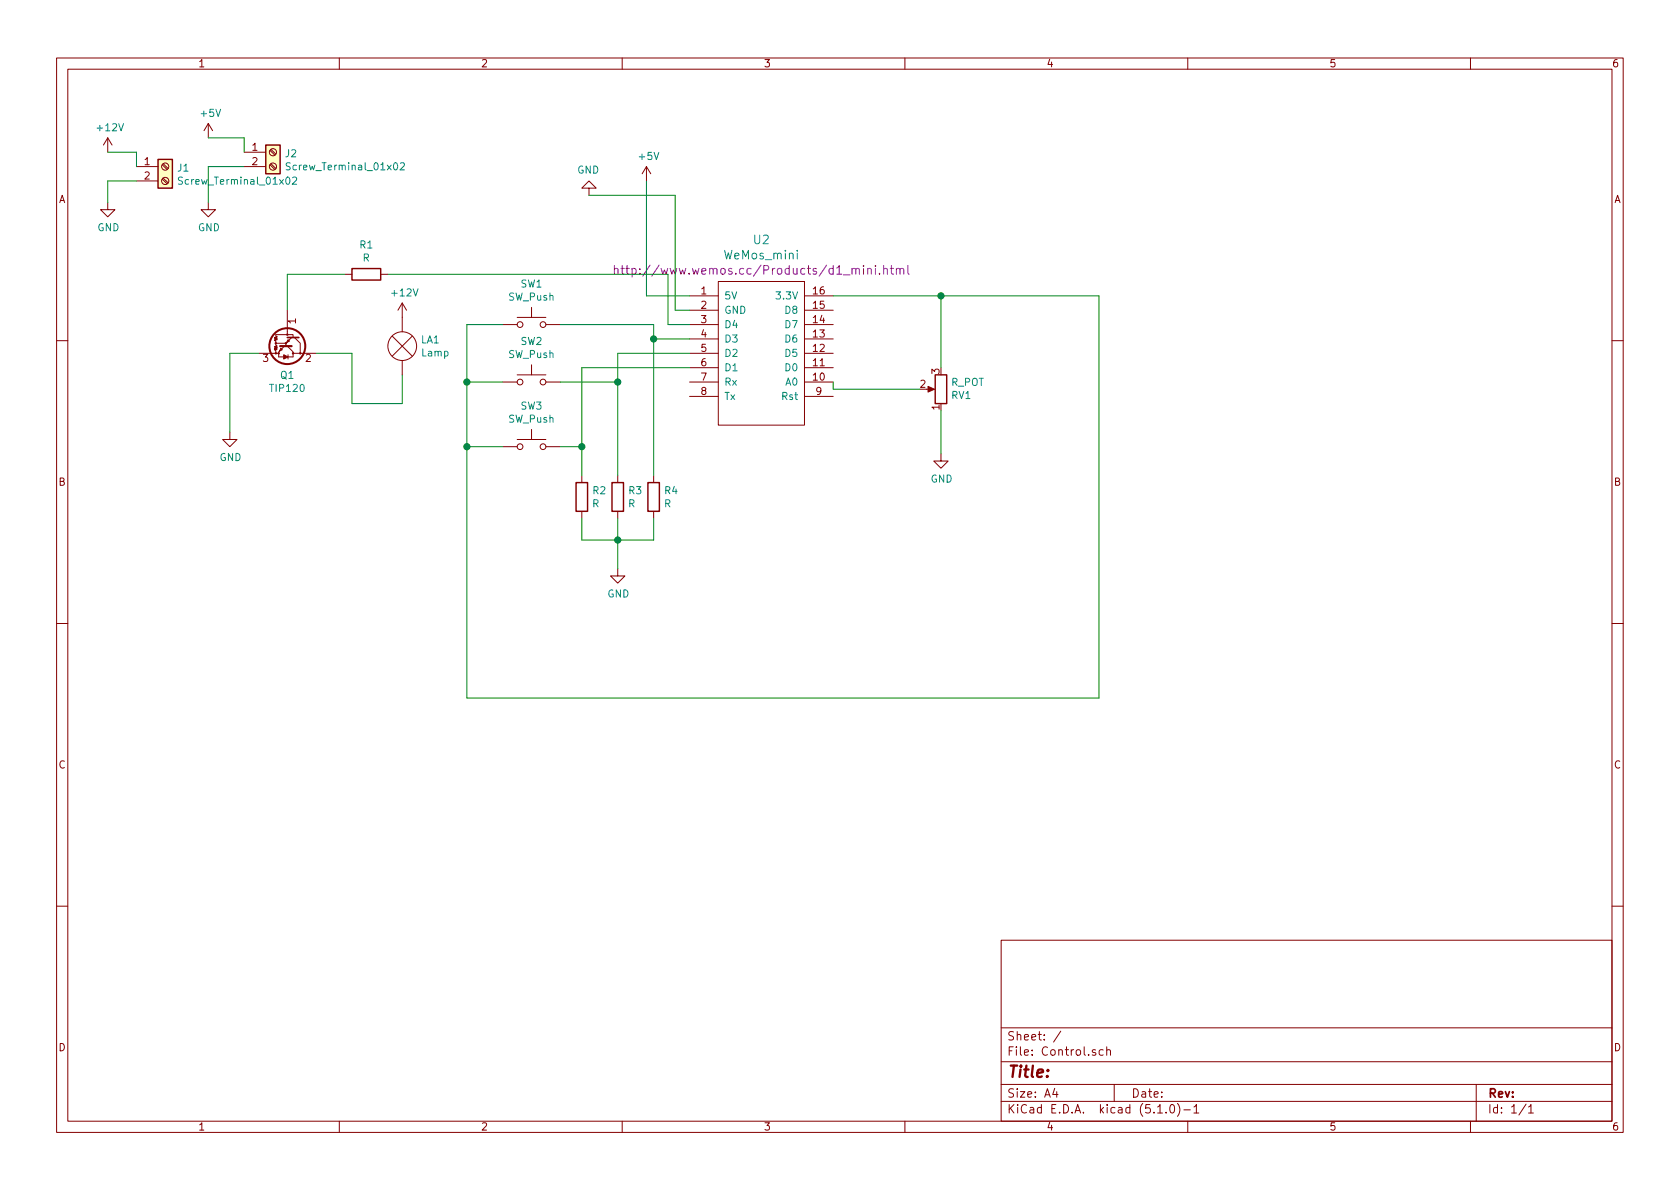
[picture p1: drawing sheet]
<svg xmlns="http://www.w3.org/2000/svg" width="297mm" height="210mm" viewBox="0 0 297 210" stroke-linecap="round" stroke-linejoin="round" font-family="sans-serif">
<g fill="none" stroke="#840000" stroke-width=".18">
<path d="M10 10.3h277v189.9h-277zM12 12.2h273v186.1h-273zM60 10.3v1.9M110 10.3v1.9M160 10.3v1.9M210 10.3v1.9M260 10.3v1.9M19 35.8v1.3h1.3l-1.3 1.2-1.2-1.2h1.2M19 24.4l-.7 1.2M19 24.4v2.5M19 24.4l.8 1.2M24.1 29.5h3.8"/>
<path d="M24.1 32h3.8M28.7 31.7l.8 .8M28.7 29.1l.8 .9M28.9 31.5l.8 .8M28.9 29l.8 .8M36.8 35.8v1.3h1.3l-1.3 1.2-1.2-1.2h1.2M36.8 21.8l-.7 1.3M36.8 21.8v2.6M36.8 21.8l.8 1.3M43.2 29.5h3.8M43.2 26.9h3.8M47.7 29.1l.9 .9"/>
<path d="M47.7 26.6l.9 .8M47.9 29l.9 .8M47.9 26.4l.9 .8M104.1 33.3h1.3l-1.3-1.3-1.2 1.3h1.2v1.2M114.3 29.5l-.8 1.2M114.3 29.5v2.5M114.3 29.5l.8 1.2M50.8 54.9v4.1M51.6 59.7l-1.1 1v.5M51.8 59.7v-.5h-3v.2l.2 .2-.5 .1 .5 .1-.5 .1 .5 .2-.5 .1 .3 .1v.4M52.1 59.7l1 1v1.8h-1.3v-.3l-1-1M61 48.5h1.2"/>
<path d="M67.3 48.5h1.3M69.3 59.4l3.6 3.6M71.1 53.6v5.1M71.1 53.6l-.7 1.3M71.1 53.6l.8 1.3M72.9 59.4l-3.6 3.6M88.9 57.4h2.5M91.4 56.1h5.1M94 54.4v1.7M96.5 57.4h2.6M121.9 52.3h5.1M121.9 54.9h5.1"/>
<path d="M121.9 57.4h5.1M121.9 59.9h5.1M127 49.8h15.2v25.4h-15.2zM142.2 52.3h5.1M142.2 54.9h5.1M142.2 57.4h5.1M142.2 59.9h5.1M10 60.2h2M40.6 76.4v1.3h1.3l-1.3 1.3-1.2-1.3h1.2M45.7 62.5h3.1M49.3 62.5v.6h.9M49.7 61.6l.2 .2-.5 .3z"/>
<path d="M50.3 61.2l-1 1v.3h-.5M50.5 60.7h-1.7v.4l.2 .1-.5 .1 .5 .2-.5 .1 .5 .1-.5 .1 .3 .2v.5M50.9 60.1l.3 .2-.5 .3zM50.9 62.7v.8M51.8 62.5v.6h-.9M53.2 62.5h2.7M71.1 63.7v2.6M88.9 67.6h2.5M88.9 79h2.5M91.4 66.3h5.1M91.4 77.7h5.1M94 64.5v1.8"/>
<path d="M94 75.9v1.8M96.5 67.6h2.6M96.5 79h2.6M121.9 62.5h5.1M121.9 65h5.1M121.9 67.6h5.1M121.9 70.1h5.1M142.2 62.5h5.1M142.2 65h5.1M142.2 67.6h5.1M142.2 70.1h5.1M163.8 68.8h1"/>
<path d="M285 60.2h2M102.9 84.1v1.2M102.9 90.4v1.3M109.2 84.1v1.2M109.2 90.4v1.3M115.6 84.1v1.2M115.6 90.4v1.3M166.4 80.3v1.2h1.2l-1.2 1.3-1.3-1.3h1.3M10 110.3h2M109.2 100.6v1.2h1.3l-1.3 1.3-1.3-1.3h1.3M285 110.3h2M10 160.2h2"/>
<path d="M177 166.3h108v32h-108zM285 160.2h2M60 198.3v1.9M110 198.3v1.9M160 198.3v1.9M177 194.8h108M177 191.8h108M177 187.8h108M177 181.8h108M186.5 192.5l-.4 1h1M186.8 193v1M187.6 182.3l-1.3 2"/>
<path d="M193.7 185.7a.37 .37 0 0 0-.6 .1l.1 .2 .5 .2 .1 .1-.3 .3-.4-.1M195 185.7l-.4-.1-.3 .3 .1 .6 .2 .1 .4-.1M195.7 185.7h.1a.37 .37 0 0 1 .5 .1v.8M195.7 185.1v1.5M197 191.8v3M204.7 196.8h.8M206.2 196.7v.1M207 195.4l.3-.1a.94 .94 0 0 1 0 1.5 .82 .82 0 0 1-.3-1.4zM208.2 195.1a1.71 1.71 0 0 1 0 2.3M209.3 196.3h1.2M210 198.3v1.9M211.1 195.8l.4-.5v1.5"/>
<path d="M211.1 196.8h.9M260 198.3v1.9M261 191.8v6.5M269.8 195.2l-1.2 2M270.3 195.8l.4-.5v1.5M270.3 196.8h.8"/>
<circle cx="29.2" cy="32" r=".63"/>
<circle cx="29.2" cy="29.5" r=".63"/>
<circle cx="48.3" cy="29.5" r=".63"/>
<circle cx="48.3" cy="26.9" r=".63"/>
<circle cx="50.8" cy="59.2" r=".13"/>
<circle cx="91.9" cy="57.4" r=".51"/>
<circle cx="96" cy="57.4" r=".51"/>
<circle cx="48.8" cy="60.7" r=".13"/>
<circle cx="48.8" cy="62.5" r=".13"/>
<circle cx="49.3" cy="62.5" r=".13"/>
<circle cx="50.5" cy="60.7" r=".13"/>
<circle cx="51.8" cy="62.5" r=".13"/>
<circle cx="53.1" cy="62.5" r=".13"/>
<circle cx="71.1" cy="61.2" r="2.54"/>
<circle cx="91.9" cy="67.6" r=".51"/>
<circle cx="91.9" cy="79" r=".51"/>
<circle cx="96" cy="67.6" r=".51"/>
<circle cx="96" cy="79" r=".51"/>
</g>
<path d="M32.3 31.4l-.5-.1-.2 .1v.5l.6 .2 .1 .3-.3 .2-.5-.1M51.3 28.8h-.5l-.2 .1 .1 .4 .6 .3v.2l-.2 .2h-.5M51.7 31.4l.5-.1 .3 .4-.1 .2-.7 .7h.8M70.8 28.9l.5-.1 .2 .3v.2l-.8 .7h.8M141 44.3v.1" fill="none" stroke="#008484" stroke-width=".18"/>
<g fill="none" stroke="#840084" stroke-width=".18">
<path d="M108.6 47.6l.2-.1h.4l.1 1M108.6 47v1.5M109.8 47.5h.6M110 47v1.3l.4 .2M110.7 47.5h.6M110.9 47v1.3v.1l.4 .1M154.8 47v.1M154.8 47.5v1M155.5 48.3v.2M156.2 47.6l.1-.1a.37 .37 0 0 1 .6 .2v.8M156.2 47v1.5M157.4 47.5h.6"/>
<path d="M157.6 47v1.3l.1 .1 .3 .1M158.5 47.6l.2-.1h.4v1M158.5 47.5v1M159.1 47.7a.36 .36 0 0 1 .4-.2 .36 .36 0 0 1 .3 .2v.8M160.5 47v1.3l.2 .2"/>
</g>
<path d="M27.9 28.2h2.6v5.1h-2.6zM47 25.6h2.5v5.1h-2.5zM62.2 47.5h5.1v2h-5.1zM165.4 66.3h2v5.1h-2zM101.9 85.3h2v5.1h-2zM108.2 85.3h2v5.1h-2zM114.6 85.3h2v5.1h-2z" fill="none" stroke="#840000" stroke-width=".25"/>
<g fill="#840000" stroke="#840000" stroke-width=".18">
<path d="M164.1 68.3l1.1 .5-1.1 .5z"/>
<path d="M50.2 62.7l.7 .4-.7 .4z"/>
</g>
<g fill="none" stroke="#008400" stroke-width=".18">
<path d="M19 26.9h5.1v2.6M24.1 32h-5.1v3.8M36.8 24.4h6.4v2.5M43.2 29.5h-6.4v6.3M104.1 34.5h15.3v20.4h2.5M114.3 32v20.3h7.6M61 48.5h-10.2v6.4M68.6 48.5h49.5v8.9h3.8M99.1 57.4h16.5v26.7M115.6 59.9h6.3M147.3 52.3h47v71.1h-111.8v-66h6.4M166.4 52.3v12.7"/>
<path d="M45.7 62.5h-5.1v13.9M55.9 62.5h6.3v8.9h8.9v-5.1M82.5 79h6.4M82.5 67.6h6.4M99.1 79h3.8M99.1 67.6h10.1M121.9 65h-19v19.1M121.9 62.5h-12.7v21.6M147.3 67.6v1.2h15.3M166.4 72.6v7.7M102.9 91.7v3.8h12.7v-3.8M109.2 91.7v8.9"/>
</g>
<g fill="#008400" stroke="#008400" stroke-width=".25">
<circle cx="102.9" cy="79" r=".51"/>
<circle cx="109.2" cy="67.6" r=".51"/>
<circle cx="115.6" cy="59.9" r=".51"/>
<circle cx="109.2" cy="95.5" r=".51"/>
<circle cx="166.4" cy="52.3" r=".51"/>
<circle cx="82.6" cy="67.6" r=".51"/>
<circle cx="82.6" cy="79" r=".51"/>
</g>
<circle cx="50.8" cy="61.2" r="3.2" fill="none" stroke="#840000" stroke-width=".36"/>
<path d="M50.8 59.7h2" fill="none" stroke="#840000" stroke-width=".3"/>
<path d="M49.5 61.2h2.1" fill="none" stroke="#840000" stroke-width=".38"/>
<g fill="#ffffc2" stroke="#ffffc2" stroke-width=".18">
<path d="M27.9 28.2h2.6v5.1h-2.6z"/>
<path d="M47 25.6h2.5v5.1h-2.5z"/>
</g>
<text font-size="2.8" fill="#840000" x="178" y="190.5">Title:</text>
<g font-size="2.1" fill="#008484">
<text x="128.1" y="45.9">WeMos_mini</text>
<text x="133.3" y="43.2">U2</text>
</g>
<text font-size="2.1" fill="#840084" x="112.1" y="48.6">http://www.wemos.cc/Products/d1_mini.html</text>
<g font-size="2.1" fill="#840000">
<text x="178" y="184">Sheet: /</text>
<text x="178" y="186.7">File: Control.sch</text>
<text x="178" y="196.9">KiCad E.D.A. kicad (5.1.0)-1</text>
<text x="178" y="194.1">Size: A4</text>
<text x="200" y="194.1">Date:</text>
<text x="263" y="194.1">Rev:</text>
<text x="263" y="196.9">Id: 1/1</text>
</g>
<g font-size="1.8" fill="#840000">
<text x="35" y="11.9">1</text>
<text x="85" y="11.9">2</text>
<text x="135" y="11.9">3</text>
<text x="185" y="11.9">4</text>
<text x="235" y="11.9">5</text>
<text x="285" y="11.9">6</text>
<text x="25.6" y="29.2">1</text>
<text x="44.6" y="26.7">1</text>
<text x="44.6" y="29.2">2</text>
<text x="10.4" y="35.9">A</text>
<text x="25.6" y="31.7">2</text>
<text x="285.4" y="35.9">A</text>
<text x="124" y="52.1">1</text>
<text x="143.8" y="52.1">16</text>
<text x="52.3" y="57.2" transform="rotate(-90 52.3 57.2)">1</text>
<text x="124" y="54.6">2</text>
<text x="124" y="57.1">3</text>
<text x="124" y="59.7">4</text>
<text x="143.8" y="59.7">13</text>
<text x="143.8" y="57.1">14</text>
<text x="143.8" y="54.6">15</text>
<text x="46.5" y="64">3</text>
<text x="54.1" y="64">2</text>
<text x="124" y="62.2">5</text>
<text x="124" y="64.8">6</text>
<text x="143.8" y="64.8">11</text>
<text x="143.8" y="62.2">12</text>
<text x="124" y="67.3">7</text>
<text x="124" y="69.8">8</text>
<text x="143.8" y="67.3">10</text>
<text x="144.3" y="69.8">9</text>
<text x="162.7" y="68.6">2</text>
<text x="166.1" y="66.1" transform="rotate(-90 166.1 66.1)">3</text>
<text x="166.1" y="72.5" transform="rotate(-90 166.1 72.5)">1</text>
<text x="10.4" y="85.9">B</text>
<text x="285.4" y="85.9">B</text>
<text x="10.4" y="135.9">C</text>
<text x="285.4" y="135.9">C</text>
<text x="10.4" y="185.9">D</text>
<text x="285.4" y="185.9">D</text>
<text x="35" y="199.9">1</text>
<text x="85" y="199.9">2</text>
<text x="135" y="199.9">3</text>
<text x="185" y="199.9">4</text>
<text x="235" y="199.9">5</text>
<text x="285" y="199.9">6</text>
</g>
<g font-size="1.8" fill="#008484">
<text x="17.3" y="23.2">+12V</text>
<text x="35.6" y="20.7">+5V</text>
<text x="50.5" y="27.8">J2</text>
<text x="113.1" y="28.3">+5V</text>
<text x="31.4" y="30.3">J1</text>
<text x="32.3" y="32.7">Screw_Terminal_01x02</text>
<text x="51.3" y="30.1">Screw_Terminal_01x02</text>
<text x="102.1" y="30.7">GND</text>
<text x="17.2" y="40.9">GND</text>
<text x="35" y="40.9">GND</text>
<text x="63.7" y="43.9">R1</text>
<text x="64.1" y="46.2">R</text>
<text x="69.4" y="52.4">+12V</text>
<text x="89.9" y="53.2">SW_Push</text>
<text x="92.1" y="50.8">SW1</text>
<text x="128" y="53">5V</text>
<text x="137.6" y="53">3.3V</text>
<text x="128" y="55.5">GND</text>
<text x="128" y="58">D4</text>
<text x="139" y="58">D7</text>
<text x="139" y="55.5">D8</text>
<text x="74.4" y="60.7">LA1</text>
<text x="74.6" y="63">Lamp</text>
<text x="89.9" y="63.3">SW_Push</text>
<text x="92.1" y="61">SW2</text>
<text x="128" y="60.6">D3</text>
<text x="128" y="63.1">D2</text>
<text x="128" y="65.7">D1</text>
<text x="139" y="65.7">D0</text>
<text x="139" y="63.1">D5</text>
<text x="139" y="60.6">D6</text>
<text x="48" y="69.3">TIP120</text>
<text x="49.6" y="67">Q1</text>
<text x="128" y="68.2">Rx</text>
<text x="128" y="70.7">Tx</text>
<text x="138.4" y="70.7">Rst</text>
<text x="139" y="68.2">A0</text>
<text x="168.1" y="68.2">R_POT</text>
<text x="168.3" y="70.6">RV1</text>
<text x="89.9" y="74.7">SW_Push</text>
<text x="92.1" y="72.4">SW3</text>
<text x="38.8" y="81.5">GND</text>
<text x="104.7" y="89.7">R</text>
<text x="104.9" y="87.4">R2</text>
<text x="111.1" y="89.7">R</text>
<text x="111.2" y="87.4">R3</text>
<text x="117.4" y="89.7">R</text>
<text x="117.6" y="87.4">R4</text>
<text x="164.5" y="85.3">GND</text>
<text x="107.4" y="105.7">GND</text>
</g>
</svg>
